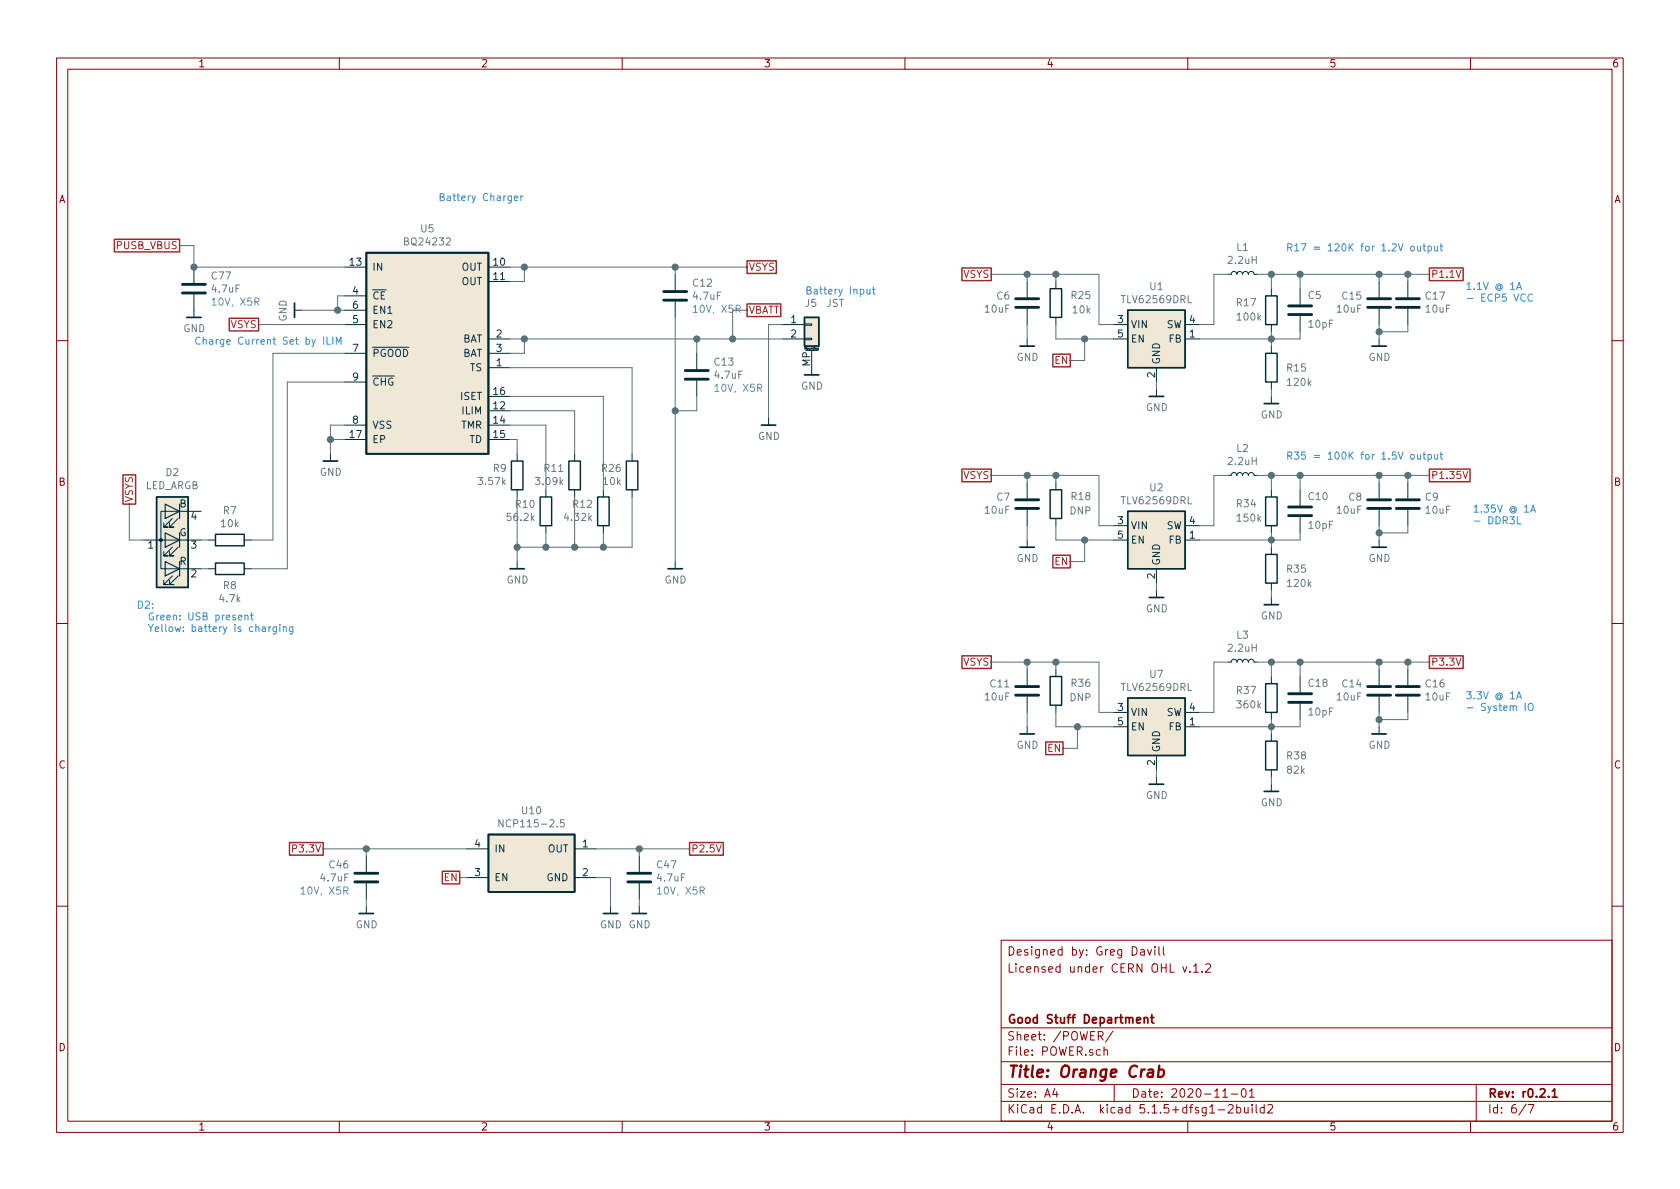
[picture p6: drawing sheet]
EESchema Schematic File Version 4
EELAYER 30 0
EELAYER END
$Descr A4 11693 8268
encoding utf-8
Sheet 6 7
Title "Orange Crab"
Date "2020-11-01"
Rev "r0.2.1"
Comp "Good Stuff Department"
Comment1 ""
Comment2 ""
Comment3 "Licensed under CERN OHL v.1.2"
Comment4 "Designed by: Greg Davill"
$EndDescr
Text Notes 6100 2050 2    50   ~ 0
Battery Input
Text Notes 3050 1400 0    50   ~ 0
Battery Charger
$Comp
L gkl_pmic:BQ24230 U5
U 1 1
P 3000 2400
F 0 "U5" H 2975 3219 50  0000 C CNN
F 1 "BQ24232" H 2975 3128 50  0000 C CNN
F 2 "Package_DFN_QFN:QFN-16-1EP_3x3mm_P0.5mm_EP1.75x1.75mm" H 3050 3150 50  0001 C CNN
F 3 "" H 3050 3150 50  0001 C CNN
F 4 "BQ24232RGTR" H 3000 2400 50  0001 C CNN "PN"
F 5 "Texas Instruments" H 3000 2400 50  0001 C CNN "Mfg"
	1    3000 2400
	1    0    0    -1  
$EndComp
Text GLabel 9950 3300 2    50   UnSpc ~ 0
P1.35V
$Comp
L Device:C C12
U 1 1
P 4700 2050
F 0 "C12" H 4815 2141 50  0000 L CNN
F 1 "4.7uF" H 4815 2050 50  0000 L CNN
F 2 "Capacitor_SMD:C_0402_1005Metric" H 4738 1900 50  0001 C CNN
F 3 "~" H 4700 2050 50  0001 C CNN
F 4 "10V, X5R" H 4815 1959 50  0000 L CNN "Info"
F 5 "Murata Electronics North America" H 4700 2050 50  0001 C CNN "Mfg"
F 6 "GRM155R61A475MEAAD" H 4700 2050 50  0001 C CNN "PN"
F 7 "YAGEO" H 4700 2050 50  0001 C CNN "Mfg_1"
F 8 "CC0402KRX5R6BB475" H 4700 2050 50  0001 C CNN "PN_1"
	1    4700 2050
	1    0    0    -1  
$EndComp
Wire Wire Line
	3550 1850 3650 1850
Wire Wire Line
	3550 1950 3650 1950
Wire Wire Line
	3650 1950 3650 1850
Connection ~ 3650 1850
$Comp
L Device:C C13
U 1 1
P 4850 2600
F 0 "C13" H 4965 2691 50  0000 L CNN
F 1 "4.7uF" H 4965 2600 50  0000 L CNN
F 2 "Capacitor_SMD:C_0402_1005Metric" H 4888 2450 50  0001 C CNN
F 3 "~" H 4850 2600 50  0001 C CNN
F 4 "10V, X5R" H 4965 2509 50  0000 L CNN "Info"
F 5 "Murata Electronics North America" H 4850 2600 50  0001 C CNN "Mfg"
F 6 "GRM155R61A475MEAAD" H 4850 2600 50  0001 C CNN "PN"
F 7 "YAGEO" H 4850 2600 50  0001 C CNN "Mfg_1"
F 8 "CC0402KRX5R6BB475" H 4850 2600 50  0001 C CNN "PN_1"
	1    4850 2600
	1    0    0    -1  
$EndComp
Wire Wire Line
	3550 2350 3650 2350
Wire Wire Line
	3550 2450 3650 2450
Wire Wire Line
	3650 2450 3650 2350
Connection ~ 3650 2350
Wire Wire Line
	3650 2350 4850 2350
Wire Wire Line
	4850 2450 4850 2350
Connection ~ 4850 2350
Wire Wire Line
	4850 2350 5100 2350
Wire Wire Line
	4700 2200 4700 2850
Wire Wire Line
	4850 2750 4850 2850
Wire Wire Line
	4850 2850 4700 2850
Connection ~ 4700 2850
Wire Wire Line
	4700 2850 4700 3900
$Comp
L gkl_power:GND #PWR0122
U 1 1
P 2300 3150
F 0 "#PWR0122" H 2300 2900 50  0001 C CNN
F 1 "GND" H 2303 3024 50  0000 C CNN
F 2 "" H 2200 2800 50  0001 C CNN
F 3 "" H 2300 3150 50  0001 C CNN
	1    2300 3150
	1    0    0    -1  
$EndComp
Wire Wire Line
	2300 3150 2300 3050
Wire Wire Line
	2300 2950 2400 2950
Wire Wire Line
	2400 3050 2300 3050
Connection ~ 2300 3050
Wire Wire Line
	2300 3050 2300 2950
$Comp
L Device:R R9
U 1 1
P 3600 3300
F 0 "R9" H 3531 3254 50  0000 R CNN
F 1 "3.57k" H 3531 3345 50  0000 R CNN
F 2 "gkl_dipol:R_0201_0603Metric" V 3530 3300 50  0001 C CNN
F 3 "~" H 3600 3300 50  0001 C CNN
F 4 "‎Yageo‎" H 3600 3300 50  0001 C CNN "Mfg"
F 5 "RC0201FR-073K57L" H 3600 3300 50  0001 C CNN "PN"
F 6 "UNI-ROYAL(Uniroyal Elec)" H 3600 3300 50  0001 C CNN "Mfg_1"
F 7 "0201WMF3571TCE" H 3600 3300 50  0001 C CNN "PN_1"
	1    3600 3300
	1    0    0    1   
$EndComp
Wire Wire Line
	3550 3050 3600 3050
Wire Wire Line
	3600 3050 3600 3150
$Comp
L Device:R R10
U 1 1
P 3800 3550
F 0 "R10" H 3731 3504 50  0000 R CNN
F 1 "56.2k" H 3731 3595 50  0000 R CNN
F 2 "gkl_dipol:R_0201_0603Metric" V 3730 3550 50  0001 C CNN
F 3 "~" H 3800 3550 50  0001 C CNN
F 4 "‎Yageo‎" H 3800 3550 50  0001 C CNN "Mfg"
F 5 "RC0201FR-0756K2L" H 3800 3550 50  0001 C CNN "PN"
F 6 "UNI-ROYAL(Uniroyal Elec)" H 3800 3550 50  0001 C CNN "Mfg_1"
F 7 "0201WMF5622TCE" H 3800 3550 50  0001 C CNN "PN_1"
	1    3800 3550
	1    0    0    1   
$EndComp
$Comp
L Device:R R11
U 1 1
P 4000 3300
F 0 "R11" H 3931 3254 50  0000 R CNN
F 1 "3.09k" H 3931 3345 50  0000 R CNN
F 2 "gkl_dipol:R_0201_0603Metric" V 3930 3300 50  0001 C CNN
F 3 "~" H 4000 3300 50  0001 C CNN
F 4 "‎Yageo‎" H 4000 3300 50  0001 C CNN "Mfg"
F 5 "RC0201FR-073K09L" H 4000 3300 50  0001 C CNN "PN"
F 6 "UNI-ROYAL(Uniroyal Elec)" H 4000 3300 50  0001 C CNN "Mfg_1"
F 7 "0201WMF3091TCE" H 4000 3300 50  0001 C CNN "PN_1"
	1    4000 3300
	1    0    0    1   
$EndComp
$Comp
L Device:R R12
U 1 1
P 4200 3550
F 0 "R12" H 4131 3504 50  0000 R CNN
F 1 "4.32k" H 4131 3595 50  0000 R CNN
F 2 "gkl_dipol:R_0201_0603Metric" V 4130 3550 50  0001 C CNN
F 3 "~" H 4200 3550 50  0001 C CNN
F 4 "‎Yageo‎" H 4200 3550 50  0001 C CNN "Mfg"
F 5 "RC0201FR-074K32L" H 4200 3550 50  0001 C CNN "PN"
F 6 "UNI-ROYAL(Uniroyal Elec)" H 4200 3550 50  0001 C CNN "Mfg_1"
F 7 "0201WMF4321TCE" H 4200 3550 50  0001 C CNN "PN_1"
	1    4200 3550
	1    0    0    1   
$EndComp
Wire Wire Line
	3800 3400 3800 2950
Wire Wire Line
	3800 2950 3550 2950
Wire Wire Line
	3550 2850 4000 2850
Wire Wire Line
	4000 2850 4000 3150
Wire Wire Line
	3550 2750 4200 2750
Wire Wire Line
	4200 2750 4200 3400
Wire Wire Line
	3600 3450 3600 3800
Wire Wire Line
	3800 3700 3800 3800
Wire Wire Line
	3800 3800 3600 3800
Connection ~ 3600 3800
Wire Wire Line
	3600 3800 3600 3900
Wire Wire Line
	4000 3450 4000 3800
Wire Wire Line
	4000 3800 3800 3800
Connection ~ 3800 3800
Wire Wire Line
	4200 3700 4200 3800
Wire Wire Line
	4200 3800 4000 3800
Connection ~ 4000 3800
$Comp
L gkl_power:GND #PWR0123
U 1 1
P 3600 3900
F 0 "#PWR0123" H 3600 3650 50  0001 C CNN
F 1 "GND" H 3603 3774 50  0000 C CNN
F 2 "" H 3500 3550 50  0001 C CNN
F 3 "" H 3600 3900 50  0001 C CNN
	1    3600 3900
	1    0    0    -1  
$EndComp
Wire Wire Line
	4700 1900 4700 1850
$Comp
L gkl_power:GND #PWR0124
U 1 1
P 4700 3900
F 0 "#PWR0124" H 4700 3650 50  0001 C CNN
F 1 "GND" H 4703 3774 50  0000 C CNN
F 2 "" H 4600 3550 50  0001 C CNN
F 3 "" H 4700 3900 50  0001 C CNN
	1    4700 3900
	1    0    0    -1  
$EndComp
Text GLabel 9950 4600 2    50   UnSpc ~ 0
P3.3V
Text GLabel 5200 1850 2    50   UnSpc ~ 0
VSYS
Wire Wire Line
	5200 1850 4700 1850
Connection ~ 4700 1850
$Comp
L gkl_power:GND #PWR0108
U 1 1
P 5350 2900
F 0 "#PWR0108" H 5350 2650 50  0001 C CNN
F 1 "GND" H 5353 2774 50  0000 C CNN
F 2 "" H 5250 2550 50  0001 C CNN
F 3 "" H 5350 2900 50  0001 C CNN
	1    5350 2900
	1    0    0    -1  
$EndComp
$Comp
L Device:L_Small L1
U 1 1
P 8650 1900
F 0 "L1" V 8835 1900 50  0000 C CNN
F 1 "2.2uH" V 8744 1900 50  0000 C CNN
F 2 "Inductor_SMD:L_0805_2012Metric" H 8650 1900 50  0001 C CNN
F 3 "~" H 8650 1900 50  0001 C CNN
F 4 "Murata Electronics" H 8650 1900 50  0001 C CNN "Mfg"
F 5 "LQM21PN2R2NGCD" H 8650 1900 50  0001 C CNN "PN"
F 6 "Sunltech Tech" H 8650 1900 50  0001 C CNN "Mfg_1"
F 7 "SLM20122R2MIT" H 8650 1900 50  0001 C CNN "PN_1"
	1    8650 1900
	0    -1   -1   0   
$EndComp
$Comp
L Device:R R15
U 1 1
P 8850 2550
F 0 "R15" H 8950 2550 50  0000 L CNN
F 1 "120k" H 8950 2450 50  0000 L CNN
F 2 "gkl_dipol:R_0201_0603Metric" V 8780 2550 50  0001 C CNN
F 3 "~" H 8850 2550 50  0001 C CNN
F 4 "‎Yageo‎" H 8850 2550 50  0001 C CNN "Mfg"
F 5 "RC0201FR-07267KL" H 8850 2550 50  0001 C CNN "PN"
F 6 "UNI-ROYAL(Uniroyal Elec)" H 8850 2550 50  0001 C CNN "Mfg_1"
F 7 "0201WMF2673TCE" H 8850 2550 50  0001 C CNN "PN_1"
	1    8850 2550
	1    0    0    -1  
$EndComp
$Comp
L Device:R R17
U 1 1
P 8850 2150
F 0 "R17" H 9100 2100 50  0000 R CNN
F 1 "100k" H 9100 2200 50  0000 R CNN
F 2 "gkl_dipol:R_0201_0603Metric" V 8780 2150 50  0001 C CNN
F 3 "~" H 8850 2150 50  0001 C CNN
F 4 "‎Yageo‎" H 8850 2150 50  0001 C CNN "Mfg"
F 5 "RC0201FR-07100KL" H 8850 2150 50  0001 C CNN "PN"
F 6 "UNI-ROYAL(Uniroyal Elec)" H 8850 2150 50  0001 C CNN "Mfg_1"
F 7 "0201WMF1003TCE" H 8850 2150 50  0001 C CNN "PN_1"
	1    8850 2150
	-1   0    0    1   
$EndComp
$Comp
L Device:C C15
U 1 1
P 9600 2100
F 0 "C15" H 9486 2054 50  0000 R CNN
F 1 "10uF" H 9486 2145 50  0000 R CNN
F 2 "Capacitor_SMD:C_0402_1005Metric" H 9638 1950 50  0001 C CNN
F 3 "~" H 9600 2100 50  0001 C CNN
F 4 "Murata Electronics North America" H 9600 2100 50  0001 C CNN "Mfg"
F 5 "GRM155R60J106ME15D" H 9600 2100 50  0001 C CNN "PN"
F 6 "YAGEO" H 9600 2100 50  0001 C CNN "Mfg_1"
F 7 "CC0402MRX5R5BB106" H 9600 2100 50  0001 C CNN "PN_1"
	1    9600 2100
	1    0    0    1   
$EndComp
Wire Wire Line
	9800 1950 9800 1900
Wire Wire Line
	9600 1950 9600 1900
Wire Wire Line
	9600 2250 9600 2300
Wire Wire Line
	9800 2250 9800 2300
Wire Wire Line
	9800 2300 9600 2300
Connection ~ 9600 2300
Wire Wire Line
	9600 2300 9600 2350
$Comp
L gkl_power:GND #PWR0112
U 1 1
P 9600 2350
F 0 "#PWR0112" H 9600 2100 50  0001 C CNN
F 1 "GND" H 9603 2224 50  0000 C CNN
F 2 "" H 9500 2000 50  0001 C CNN
F 3 "" H 9600 2350 50  0001 C CNN
	1    9600 2350
	1    0    0    -1  
$EndComp
Connection ~ 9600 1900
Wire Wire Line
	9600 1900 9800 1900
Connection ~ 9800 1900
Wire Wire Line
	9800 1900 9950 1900
$Comp
L Device:C C17
U 1 1
P 9800 2100
F 0 "C17" H 9685 2054 50  0000 R CNN
F 1 "10uF" H 9685 2145 50  0000 R CNN
F 2 "Capacitor_SMD:C_0402_1005Metric" H 9838 1950 50  0001 C CNN
F 3 "~" H 9800 2100 50  0001 C CNN
F 4 "Murata Electronics North America" H 9800 2100 50  0001 C CNN "Mfg"
F 5 "GRM155R60J106ME15D" H 9800 2100 50  0001 C CNN "PN"
F 6 "YAGEO" H 9800 2100 50  0001 C CNN "Mfg_1"
F 7 "CC0402MRX5R5BB106" H 9800 2100 50  0001 C CNN "PN_1"
	1    9800 2100
	-1   0    0    1   
$EndComp
$Comp
L Device:C C5
U 1 1
P 9050 2150
F 0 "C5" H 9000 2050 50  0000 R CNN
F 1 "10pF" H 9000 2250 50  0000 R CNN
F 2 "gkl_dipol:C_0201_0603Metric" H 9088 2000 50  0001 C CNN
F 3 "~" H 9050 2150 50  0001 C CNN
F 4 "Samsung Electro-Mechanics" H 9050 2150 50  0001 C CNN "Mfg"
F 5 "CL03C100JA3GNNC" H 9050 2150 50  0001 C CNN "PN"
F 6 "YAGEO" H 9050 2150 50  0001 C CNN "Mfg_1"
F 7 "CC0201DRNPO8BN100" H 9050 2150 50  0001 C CNN "PN_1"
	1    9050 2150
	-1   0    0    1   
$EndComp
Text GLabel 9950 1900 2    50   UnSpc ~ 0
P1.1V
Text GLabel 6900 1900 0    50   UnSpc ~ 0
VSYS
$Comp
L Device:LED_ARGB D2
U 1 1
P 1200 3750
F 0 "D2" H 1200 3283 50  0000 C CNN
F 1 "LED_ARGB" H 1200 3374 50  0000 C CNN
F 2 "gkl_led:0404LED_RGB" H 1200 3700 50  0001 C CNN
F 3 "~" H 1200 3700 50  0001 C CNN
F 4 "OSRAM Opto Semiconductors Inc." H 1200 3750 50  0001 C CNN "Mfg"
F 5 "LRTB R48G-P9Q7-1+R7S5-26+N5P-68-ZB" H 1200 3750 50  0001 C CNN "PN"
F 6 "MEIHUA" H 1200 3750 50  0001 C CNN "Mfg_1"
F 7 "MHPA1010RGBDT" H 1200 3750 50  0001 C CNN "PN_1"
	1    1200 3750
	-1   0    0    1   
$EndComp
$Comp
L Device:R R8
U 1 1
P 1600 3950
F 0 "R8" V 1715 3950 50  0000 C CNN
F 1 "4.7k" V 1806 3950 50  0000 C CNN
F 2 "gkl_dipol:R_0201_0603Metric" V 1530 3950 50  0001 C CNN
F 3 "~" H 1600 3950 50  0001 C CNN
F 4 "‎Yageo‎" H 1600 3950 50  0001 C CNN "Mfg"
F 5 "RC0201FR-074K7L" H 1600 3950 50  0001 C CNN "PN"
F 6 "UNI-ROYAL(Uniroyal Elec)" H 1600 3950 50  0001 C CNN "Mfg_1"
F 7 "0201WMF4701TCE" H 1600 3950 50  0001 C CNN "PN_1"
	1    1600 3950
	0    1    1    0   
$EndComp
$Comp
L Device:R R7
U 1 1
P 1600 3750
F 0 "R7" V 1393 3750 50  0000 C CNN
F 1 "10k" V 1484 3750 50  0000 C CNN
F 2 "gkl_dipol:R_0201_0603Metric" V 1530 3750 50  0001 C CNN
F 3 "~" H 1600 3750 50  0001 C CNN
F 4 "‎Yageo‎" H 1600 3750 50  0001 C CNN "Mfg"
F 5 "RC0201FR-0710KL" H 1600 3750 50  0001 C CNN "PN"
F 6 "UNI-ROYAL(Uniroyal Elec)" H 1600 3750 50  0001 C CNN "Mfg_1"
F 7 "0201WMF1002TCE" H 1600 3750 50  0001 C CNN "PN_1"
	1    1600 3750
	0    1    1    0   
$EndComp
Text GLabel 900  3500 1    50   UnSpc ~ 0
VSYS
Wire Wire Line
	1000 3750 900  3750
Wire Wire Line
	900  3750 900  3500
Wire Wire Line
	1400 3750 1450 3750
Wire Wire Line
	1450 3950 1400 3950
Wire Wire Line
	1750 3750 1900 3750
Wire Wire Line
	1900 2450 2400 2450
Wire Wire Line
	1900 2450 1900 3750
Wire Wire Line
	1750 3950 2000 3950
Wire Wire Line
	2000 3950 2000 2650
Wire Wire Line
	2000 2650 2400 2650
Wire Wire Line
	3650 1850 4700 1850
$Comp
L gkl_power:GND #PWR0147
U 1 1
P 4250 6300
F 0 "#PWR0147" H 4250 6050 50  0001 C CNN
F 1 "GND" H 4253 6174 50  0000 C CNN
F 2 "" H 4150 5950 50  0001 C CNN
F 3 "" H 4250 6300 50  0001 C CNN
	1    4250 6300
	1    0    0    -1  
$EndComp
$Comp
L gkl_power:GND #PWR0146
U 1 1
P 4450 6300
F 0 "#PWR0146" H 4450 6050 50  0001 C CNN
F 1 "GND" H 4453 6174 50  0000 C CNN
F 2 "" H 4350 5950 50  0001 C CNN
F 3 "" H 4450 6300 50  0001 C CNN
	1    4450 6300
	1    0    0    -1  
$EndComp
$Comp
L gkl_power:GND #PWR0145
U 1 1
P 2550 6300
F 0 "#PWR0145" H 2550 6050 50  0001 C CNN
F 1 "GND" H 2553 6174 50  0000 C CNN
F 2 "" H 2450 5950 50  0001 C CNN
F 3 "" H 2550 6300 50  0001 C CNN
	1    2550 6300
	1    0    0    -1  
$EndComp
Wire Wire Line
	3250 6100 3200 6100
Wire Wire Line
	4250 6100 4250 6300
Wire Wire Line
	4150 6100 4250 6100
Wire Wire Line
	4450 6250 4450 6300
Wire Wire Line
	2550 6250 2550 6300
Wire Wire Line
	2550 5900 2250 5900
Connection ~ 2550 5900
Wire Wire Line
	2550 5950 2550 5900
Wire Wire Line
	4450 5900 4800 5900
Connection ~ 4450 5900
Wire Wire Line
	4450 5950 4450 5900
Wire Wire Line
	4150 5900 4450 5900
Text GLabel 4800 5900 2    50   UnSpc ~ 0
P2.5V
$Comp
L Device:C C47
U 1 1
P 4450 6100
F 0 "C47" H 4565 6191 50  0000 L CNN
F 1 "4.7uF" H 4565 6100 50  0000 L CNN
F 2 "Capacitor_SMD:C_0402_1005Metric" H 4488 5950 50  0001 C CNN
F 3 "~" H 4450 6100 50  0001 C CNN
F 4 "10V, X5R" H 4565 6009 50  0000 L CNN "Info"
F 5 "Murata Electronics North America" H 4450 6100 50  0001 C CNN "Mfg"
F 6 "GRM155R61A475MEAAD" H 4450 6100 50  0001 C CNN "PN"
F 7 "YAGEO" H 4450 6100 50  0001 C CNN "Mfg_1"
F 8 "CC0402KRX5R6BB475" H 4450 6100 50  0001 C CNN "PN_1"
	1    4450 6100
	1    0    0    -1  
$EndComp
$Comp
L Device:C C46
U 1 1
P 2550 6100
F 0 "C46" H 2665 6191 50  0000 L CNN
F 1 "4.7uF" H 2665 6100 50  0000 L CNN
F 2 "Capacitor_SMD:C_0402_1005Metric" H 2588 5950 50  0001 C CNN
F 3 "~" H 2550 6100 50  0001 C CNN
F 4 "10V, X5R" H 2665 6009 50  0000 L CNN "Info"
F 5 "Murata Electronics North America" H 2550 6100 50  0001 C CNN "Mfg"
F 6 "GRM155R61A475MEAAD" H 2550 6100 50  0001 C CNN "PN"
F 7 "YAGEO" H 2550 6100 50  0001 C CNN "Mfg_1"
F 8 "CC0402KRX5R6BB475" H 2550 6100 50  0001 C CNN "PN_1"
	1    2550 6100
	-1   0    0    -1  
$EndComp
Text GLabel 2250 5900 0    50   UnSpc ~ 0
P3.3V
$Comp
L gkl_pmic:NCP167 U10
U 1 1
P 3700 6000
F 0 "U10" H 3700 6368 50  0000 C CNN
F 1 "NCP115-2.5" H 3700 6277 50  0000 C CNN
F 2 "Package_SON:Texas_X2SON-4_1x1mm_P0.65mm" H 3650 6350 50  0001 C CNN
F 3 "" H 3700 6250 50  0001 C CNN
F 4 "NCP115CMX250TCG" H 3700 6000 50  0001 C CNN "PN"
F 5 "ON Semiconductor" H 3700 6000 50  0001 C CNN "Mfg"
	1    3700 6000
	1    0    0    -1  
$EndComp
Wire Wire Line
	1250 1700 1350 1700
Wire Wire Line
	1350 1700 1350 1850
Text GLabel 1250 1700 0    50   UnSpc ~ 0
PUSB_VBUS
$Comp
L gkl_power:GND #PWR0166
U 1 1
P 5650 2550
F 0 "#PWR0166" H 5650 2300 50  0001 C CNN
F 1 "GND" H 5653 2424 50  0000 C CNN
F 2 "" H 5550 2200 50  0001 C CNN
F 3 "" H 5650 2550 50  0001 C CNN
	1    5650 2550
	1    0    0    -1  
$EndComp
Text GLabel 5200 2150 2    50   UnSpc ~ 0
VBATT
Wire Wire Line
	5200 2150 5100 2150
Wire Wire Line
	5100 2150 5100 2350
Connection ~ 5100 2350
Wire Wire Line
	5100 2350 5450 2350
Wire Wire Line
	2550 5900 3250 5900
Text GLabel 7450 2500 0    50   UnSpc ~ 0
EN
$Comp
L Device:R R25
U 1 1
P 7350 2100
F 0 "R25" H 7600 2050 50  0000 R CNN
F 1 "10k" H 7600 2150 50  0000 R CNN
F 2 "gkl_dipol:R_0201_0603Metric" V 7280 2100 50  0001 C CNN
F 3 "~" H 7350 2100 50  0001 C CNN
F 4 "‎Yageo‎" H 7350 2100 50  0001 C CNN "Mfg"
F 5 "RC0201FR-0710KL" H 7350 2100 50  0001 C CNN "PN"
F 6 "UNI-ROYAL(Uniroyal Elec)" H 7350 2100 50  0001 C CNN "Mfg_1"
F 7 "0201WMF1002TCE" H 7350 2100 50  0001 C CNN "PN_1"
	1    7350 2100
	1    0    0    1   
$EndComp
Wire Wire Line
	2400 2150 2350 2150
$Comp
L gkl_power:GND #PWR0168
U 1 1
P 2100 2150
F 0 "#PWR0168" H 2100 1900 50  0001 C CNN
F 1 "GND" H 2103 2024 50  0000 C CNN
F 2 "" H 2000 1800 50  0001 C CNN
F 3 "" H 2100 2150 50  0001 C CNN
	1    2100 2150
	0    1    1    0   
$EndComp
Wire Wire Line
	2400 2050 2350 2050
Wire Wire Line
	2350 2050 2350 2150
Connection ~ 2350 2150
Wire Wire Line
	2350 2150 2100 2150
Wire Wire Line
	1350 1850 2400 1850
Text GLabel 1800 2250 0    50   UnSpc ~ 0
VSYS
Wire Wire Line
	1800 2250 2400 2250
Text Notes 1350 2400 0    50   ~ 0
Charge Current Set by ILIM
$Comp
L Device:R R26
U 1 1
P 4400 3300
F 0 "R26" H 4331 3254 50  0000 R CNN
F 1 "10k" H 4331 3345 50  0000 R CNN
F 2 "gkl_dipol:R_0201_0603Metric" V 4330 3300 50  0001 C CNN
F 3 "~" H 4400 3300 50  0001 C CNN
F 4 "‎Yageo‎" H 4400 3300 50  0001 C CNN "Mfg"
F 5 "RC0201FR-0710KL" H 4400 3300 50  0001 C CNN "PN"
F 6 "UNI-ROYAL(Uniroyal Elec)" H 4400 3300 50  0001 C CNN "Mfg_1"
F 7 "0201WMF1002TCE" H 4400 3300 50  0001 C CNN "PN_1"
	1    4400 3300
	1    0    0    1   
$EndComp
Wire Wire Line
	4200 3800 4400 3800
Wire Wire Line
	4400 3800 4400 3450
Connection ~ 4200 3800
Wire Wire Line
	4400 3150 4400 2550
Wire Wire Line
	4400 2550 3550 2550
$Comp
L Device:C C77
U 1 1
P 1350 2000
F 0 "C77" H 1465 2091 50  0000 L CNN
F 1 "4.7uF" H 1465 2000 50  0000 L CNN
F 2 "Capacitor_SMD:C_0402_1005Metric" H 1388 1850 50  0001 C CNN
F 3 "~" H 1350 2000 50  0001 C CNN
F 4 "10V, X5R" H 1465 1909 50  0000 L CNN "Info"
F 5 "Murata Electronics North America" H 1350 2000 50  0001 C CNN "Mfg"
F 6 "GRM155R61A475MEAAD" H 1350 2000 50  0001 C CNN "PN"
F 7 "YAGEO" H 1350 2000 50  0001 C CNN "Mfg_1"
F 8 "CC0402KRX5R6BB475" H 1350 2000 50  0001 C CNN "PN_1"
	1    1350 2000
	1    0    0    -1  
$EndComp
Connection ~ 1350 1850
$Comp
L gkl_power:GND #PWR0169
U 1 1
P 1350 2150
F 0 "#PWR0169" H 1350 1900 50  0001 C CNN
F 1 "GND" H 1353 2024 50  0000 C CNN
F 2 "" H 1250 1800 50  0001 C CNN
F 3 "" H 1350 2150 50  0001 C CNN
	1    1350 2150
	1    0    0    -1  
$EndComp
$Comp
L Connector_Generic_MountingPin:Conn_01x02_MountingPin J5
U 1 1
P 5650 2250
F 0 "J5" H 5600 2400 50  0000 L CNN
F 1 "JST" H 5750 2400 50  0000 L CNN
F 2 "gkl_conn:JST_PH_B2B-PH-SM4-TB_1x02-1MP_P2.00mm_Vertical" H 5650 2250 50  0001 C CNN
F 3 "~" H 5650 2250 50  0001 C CNN
F 4 "S2B-PH-SM4-TB(LF)(SN)" H 5650 2250 50  0001 C CNN "PN"
F 5 "JST Sales America Inc." H 5650 2250 50  0001 C CNN "Mfg"
	1    5650 2250
	1    0    0    -1  
$EndComp
Wire Wire Line
	5350 2250 5450 2250
Wire Wire Line
	5350 2250 5350 2900
$Comp
L Regulator_Switching:TLV62569DRL U1
U 1 1
P 8050 2350
F 0 "U1" H 8050 2717 50  0000 C CNN
F 1 "TLV62569DRL" H 8050 2626 50  0000 C CNN
F 2 "Package_TO_SOT_SMD:SOT-563" H 8100 2100 50  0001 L CIN
F 3 "http://www.ti.com/lit/ds/symlink/tlv62569.pdf" H 7800 2800 50  0001 C CNN
F 4 "Texas Instruments" H 8050 2350 50  0001 C CNN "Mfg"
F 5 "TLV62569DRLR" H 8050 2350 50  0001 C CNN "PN"
	1    8050 2350
	1    0    0    -1  
$EndComp
Wire Wire Line
	8750 1900 8850 1900
Wire Wire Line
	8850 2000 8850 1900
Connection ~ 8850 1900
Wire Wire Line
	8850 1900 9050 1900
Wire Wire Line
	8850 2700 8850 2750
$Comp
L gkl_power:GND #PWR0110
U 1 1
P 8850 2750
F 0 "#PWR0110" H 8850 2500 50  0001 C CNN
F 1 "GND" H 8853 2624 50  0000 C CNN
F 2 "" H 8750 2400 50  0001 C CNN
F 3 "" H 8850 2750 50  0001 C CNN
	1    8850 2750
	1    0    0    -1  
$EndComp
Wire Wire Line
	8550 1900 8450 1900
Wire Wire Line
	8850 2300 8850 2350
Wire Wire Line
	8350 2250 8450 2250
Wire Wire Line
	8450 2250 8450 1900
Wire Wire Line
	8350 2350 8850 2350
Connection ~ 8850 2350
Wire Wire Line
	8850 2350 8850 2400
Wire Wire Line
	8850 2350 9050 2350
Wire Wire Line
	9050 2350 9050 2300
Wire Wire Line
	9050 2000 9050 1900
Connection ~ 9050 1900
Wire Wire Line
	9050 1900 9600 1900
Wire Wire Line
	8050 2650 8050 2700
$Comp
L gkl_power:GND #PWR0111
U 1 1
P 8050 2700
F 0 "#PWR0111" H 8050 2450 50  0001 C CNN
F 1 "GND" H 8053 2574 50  0000 C CNN
F 2 "" H 7950 2350 50  0001 C CNN
F 3 "" H 8050 2700 50  0001 C CNN
	1    8050 2700
	1    0    0    -1  
$EndComp
Wire Wire Line
	7150 1950 7150 1900
Connection ~ 7150 1900
Wire Wire Line
	7150 1900 6900 1900
Wire Wire Line
	7150 2250 7150 2350
$Comp
L gkl_power:GND #PWR0113
U 1 1
P 7150 2350
F 0 "#PWR0113" H 7150 2100 50  0001 C CNN
F 1 "GND" H 7153 2224 50  0000 C CNN
F 2 "" H 7050 2000 50  0001 C CNN
F 3 "" H 7150 2350 50  0001 C CNN
	1    7150 2350
	1    0    0    -1  
$EndComp
Wire Wire Line
	7750 2250 7650 2250
Wire Wire Line
	7650 2250 7650 1900
Wire Wire Line
	7150 1900 7350 1900
Wire Wire Line
	7350 1950 7350 1900
Connection ~ 7350 1900
Wire Wire Line
	7350 1900 7650 1900
Wire Wire Line
	7750 2350 7550 2350
Wire Wire Line
	7350 2350 7350 2250
Wire Wire Line
	7450 2500 7550 2500
Wire Wire Line
	7550 2500 7550 2350
Connection ~ 7550 2350
Wire Wire Line
	7550 2350 7350 2350
$Comp
L Device:L_Small L2
U 1 1
P 8650 3300
F 0 "L2" V 8835 3300 50  0000 C CNN
F 1 "2.2uH" V 8744 3300 50  0000 C CNN
F 2 "Inductor_SMD:L_0805_2012Metric" H 8650 3300 50  0001 C CNN
F 3 "~" H 8650 3300 50  0001 C CNN
F 4 "Murata Electronics" H 8650 3300 50  0001 C CNN "Mfg"
F 5 "LQM21PN2R2NGCD" H 8650 3300 50  0001 C CNN "PN"
F 6 "Sunltech Tech" H 8650 3300 50  0001 C CNN "Mfg_1"
F 7 "SLM20122R2MIT" H 8650 3300 50  0001 C CNN "PN_1"
	1    8650 3300
	0    -1   -1   0   
$EndComp
$Comp
L Device:R R35
U 1 1
P 8850 3950
F 0 "R35" H 8950 3950 50  0000 L CNN
F 1 "120k" H 8950 3850 50  0000 L CNN
F 2 "gkl_dipol:R_0201_0603Metric" V 8780 3950 50  0001 C CNN
F 3 "~" H 8850 3950 50  0001 C CNN
F 4 "‎Yageo‎" H 8850 3950 50  0001 C CNN "Mfg"
F 5 "RC0201FR-07267KL" H 8850 3950 50  0001 C CNN "PN"
F 6 "UNI-ROYAL(Uniroyal Elec)" H 8850 3950 50  0001 C CNN "Mfg_1"
F 7 "0201WMF2673TCE" H 8850 3950 50  0001 C CNN "PN_1"
	1    8850 3950
	1    0    0    -1  
$EndComp
$Comp
L Device:R R34
U 1 1
P 8850 3550
F 0 "R34" H 9100 3500 50  0000 R CNN
F 1 "150k" H 9100 3600 50  0000 R CNN
F 2 "gkl_dipol:R_0201_0603Metric" V 8780 3550 50  0001 C CNN
F 3 "~" H 8850 3550 50  0001 C CNN
F 4 "‎Yageo‎" H 8850 3550 50  0001 C CNN "Mfg"
F 5 "RC0201FR-07150KL" H 8850 3550 50  0001 C CNN "PN"
F 6 "UNI-ROYAL(Uniroyal Elec)" H 8850 3550 50  0001 C CNN "Mfg_1"
F 7 "0201WMF1503TCE" H 8850 3550 50  0001 C CNN "PN_1"
	1    8850 3550
	-1   0    0    1   
$EndComp
$Comp
L Device:C C8
U 1 1
P 9600 3500
F 0 "C8" H 9486 3454 50  0000 R CNN
F 1 "10uF" H 9486 3545 50  0000 R CNN
F 2 "Capacitor_SMD:C_0402_1005Metric" H 9638 3350 50  0001 C CNN
F 3 "~" H 9600 3500 50  0001 C CNN
F 4 "Murata Electronics North America" H 9600 3500 50  0001 C CNN "Mfg"
F 5 "GRM155R60J106ME15D" H 9600 3500 50  0001 C CNN "PN"
F 6 "YAGEO" H 9600 3500 50  0001 C CNN "Mfg_1"
F 7 "CC0402MRX5R5BB106" H 9600 3500 50  0001 C CNN "PN_1"
	1    9600 3500
	1    0    0    1   
$EndComp
Wire Wire Line
	9800 3350 9800 3300
Wire Wire Line
	9600 3350 9600 3300
Wire Wire Line
	9600 3650 9600 3700
Wire Wire Line
	9800 3650 9800 3700
Wire Wire Line
	9800 3700 9600 3700
Connection ~ 9600 3700
Wire Wire Line
	9600 3700 9600 3750
$Comp
L gkl_power:GND #PWR0114
U 1 1
P 9600 3750
F 0 "#PWR0114" H 9600 3500 50  0001 C CNN
F 1 "GND" H 9603 3624 50  0000 C CNN
F 2 "" H 9500 3400 50  0001 C CNN
F 3 "" H 9600 3750 50  0001 C CNN
	1    9600 3750
	1    0    0    -1  
$EndComp
Connection ~ 9600 3300
Wire Wire Line
	9600 3300 9800 3300
Connection ~ 9800 3300
Wire Wire Line
	9800 3300 9950 3300
$Comp
L Device:C C9
U 1 1
P 9800 3500
F 0 "C9" H 9685 3454 50  0000 R CNN
F 1 "10uF" H 9685 3545 50  0000 R CNN
F 2 "Capacitor_SMD:C_0402_1005Metric" H 9838 3350 50  0001 C CNN
F 3 "~" H 9800 3500 50  0001 C CNN
F 4 "Murata Electronics North America" H 9800 3500 50  0001 C CNN "Mfg"
F 5 "GRM155R60J106ME15D" H 9800 3500 50  0001 C CNN "PN"
F 6 "YAGEO" H 9800 3500 50  0001 C CNN "Mfg_1"
F 7 "CC0402MRX5R5BB106" H 9800 3500 50  0001 C CNN "PN_1"
	1    9800 3500
	-1   0    0    1   
$EndComp
$Comp
L Device:C C10
U 1 1
P 9050 3550
F 0 "C10" H 9000 3450 50  0000 R CNN
F 1 "10pF" H 9000 3650 50  0000 R CNN
F 2 "gkl_dipol:C_0201_0603Metric" H 9088 3400 50  0001 C CNN
F 3 "~" H 9050 3550 50  0001 C CNN
F 4 "Samsung Electro-Mechanics" H 9050 3550 50  0001 C CNN "Mfg"
F 5 "CL03C100JA3GNNC" H 9050 3550 50  0001 C CNN "PN"
F 6 "YAGEO" H 9050 3550 50  0001 C CNN "Mfg_1"
F 7 "CC0201DRNPO8BN100" H 9050 3550 50  0001 C CNN "PN_1"
	1    9050 3550
	-1   0    0    1   
$EndComp
Text GLabel 6900 3300 0    50   UnSpc ~ 0
VSYS
$Comp
L Device:R R18
U 1 1
P 7350 3500
F 0 "R18" H 7600 3450 50  0000 R CNN
F 1 "DNP" H 7600 3550 50  0000 R CNN
F 2 "gkl_dipol:R_0201_0603Metric" V 7280 3500 50  0001 C CNN
F 3 "~" H 7350 3500 50  0001 C CNN
F 4 "" H 7350 3500 50  0001 C CNN "Mfg"
F 5 "DNP" H 7350 3500 50  0001 C CNN "PN"
	1    7350 3500
	1    0    0    1   
$EndComp
$Comp
L Regulator_Switching:TLV62569DRL U2
U 1 1
P 8050 3750
F 0 "U2" H 8050 4117 50  0000 C CNN
F 1 "TLV62569DRL" H 8050 4026 50  0000 C CNN
F 2 "Package_TO_SOT_SMD:SOT-563" H 8100 3500 50  0001 L CIN
F 3 "http://www.ti.com/lit/ds/symlink/tlv62569.pdf" H 7800 4200 50  0001 C CNN
F 4 "Texas Instruments" H 8050 3750 50  0001 C CNN "Mfg"
F 5 "TLV62569DRLR" H 8050 3750 50  0001 C CNN "PN"
	1    8050 3750
	1    0    0    -1  
$EndComp
Wire Wire Line
	8750 3300 8850 3300
Wire Wire Line
	8850 3400 8850 3300
Connection ~ 8850 3300
Wire Wire Line
	8850 3300 9050 3300
Wire Wire Line
	8850 4100 8850 4150
$Comp
L gkl_power:GND #PWR0115
U 1 1
P 8850 4150
F 0 "#PWR0115" H 8850 3900 50  0001 C CNN
F 1 "GND" H 8853 4024 50  0000 C CNN
F 2 "" H 8750 3800 50  0001 C CNN
F 3 "" H 8850 4150 50  0001 C CNN
	1    8850 4150
	1    0    0    -1  
$EndComp
Wire Wire Line
	8550 3300 8450 3300
Wire Wire Line
	8850 3700 8850 3750
Wire Wire Line
	8350 3650 8450 3650
Wire Wire Line
	8450 3650 8450 3300
Wire Wire Line
	8350 3750 8850 3750
Connection ~ 8850 3750
Wire Wire Line
	8850 3750 8850 3800
Wire Wire Line
	8850 3750 9050 3750
Wire Wire Line
	9050 3750 9050 3700
Wire Wire Line
	9050 3400 9050 3300
Connection ~ 9050 3300
Wire Wire Line
	9050 3300 9600 3300
Wire Wire Line
	8050 4050 8050 4100
$Comp
L gkl_power:GND #PWR0116
U 1 1
P 8050 4100
F 0 "#PWR0116" H 8050 3850 50  0001 C CNN
F 1 "GND" H 8053 3974 50  0000 C CNN
F 2 "" H 7950 3750 50  0001 C CNN
F 3 "" H 8050 4100 50  0001 C CNN
	1    8050 4100
	1    0    0    -1  
$EndComp
Wire Wire Line
	7150 3350 7150 3300
Connection ~ 7150 3300
Wire Wire Line
	7150 3300 6900 3300
Wire Wire Line
	7150 3650 7150 3750
$Comp
L gkl_power:GND #PWR0117
U 1 1
P 7150 3750
F 0 "#PWR0117" H 7150 3500 50  0001 C CNN
F 1 "GND" H 7153 3624 50  0000 C CNN
F 2 "" H 7050 3400 50  0001 C CNN
F 3 "" H 7150 3750 50  0001 C CNN
	1    7150 3750
	1    0    0    -1  
$EndComp
Wire Wire Line
	7750 3650 7650 3650
Wire Wire Line
	7650 3650 7650 3300
Wire Wire Line
	7150 3300 7350 3300
Wire Wire Line
	7350 3350 7350 3300
Connection ~ 7350 3300
Wire Wire Line
	7350 3300 7650 3300
Wire Wire Line
	7350 3750 7350 3650
$Comp
L Device:L_Small L3
U 1 1
P 8650 4600
F 0 "L3" V 8835 4600 50  0000 C CNN
F 1 "2.2uH" V 8744 4600 50  0000 C CNN
F 2 "Inductor_SMD:L_0805_2012Metric" H 8650 4600 50  0001 C CNN
F 3 "~" H 8650 4600 50  0001 C CNN
F 4 "Murata Electronics" H 8650 4600 50  0001 C CNN "Mfg"
F 5 "LQM21PN2R2NGCD" H 8650 4600 50  0001 C CNN "PN"
F 6 "Sunltech Tech" H 8650 4600 50  0001 C CNN "Mfg_1"
F 7 "SLM20122R2MIT" H 8650 4600 50  0001 C CNN "PN_1"
	1    8650 4600
	0    -1   -1   0   
$EndComp
$Comp
L Device:R R38
U 1 1
P 8850 5250
F 0 "R38" H 8950 5250 50  0000 L CNN
F 1 "82k" H 8950 5150 50  0000 L CNN
F 2 "gkl_dipol:R_0201_0603Metric" V 8780 5250 50  0001 C CNN
F 3 "~" H 8850 5250 50  0001 C CNN
F 4 "‎Yageo‎" H 8850 5250 50  0001 C CNN "Mfg"
F 5 "RC0201FR-0782KL" H 8850 5250 50  0001 C CNN "PN"
F 6 "UNI-ROYAL(Uniroyal Elec)" H 8850 5250 50  0001 C CNN "Mfg_1"
F 7 "0201WMF8202TCE" H 8850 5250 50  0001 C CNN "PN_1"
	1    8850 5250
	1    0    0    -1  
$EndComp
$Comp
L Device:R R37
U 1 1
P 8850 4850
F 0 "R37" H 9100 4800 50  0000 R CNN
F 1 "360k" H 9100 4900 50  0000 R CNN
F 2 "gkl_dipol:R_0201_0603Metric" V 8780 4850 50  0001 C CNN
F 3 "~" H 8850 4850 50  0001 C CNN
F 4 "‎Yageo‎" H 8850 4850 50  0001 C CNN "Mfg"
F 5 "RC0201FR-07360KL" H 8850 4850 50  0001 C CNN "PN"
F 6 "UNI-ROYAL(Uniroyal Elec)" H 8850 4850 50  0001 C CNN "Mfg_1"
F 7 "0201WMF3603TCE" H 8850 4850 50  0001 C CNN "PN_1"
	1    8850 4850
	-1   0    0    1   
$EndComp
$Comp
L Device:C C14
U 1 1
P 9600 4800
F 0 "C14" H 9486 4754 50  0000 R CNN
F 1 "10uF" H 9486 4845 50  0000 R CNN
F 2 "Capacitor_SMD:C_0402_1005Metric" H 9638 4650 50  0001 C CNN
F 3 "~" H 9600 4800 50  0001 C CNN
F 4 "Murata Electronics North America" H 9600 4800 50  0001 C CNN "Mfg"
F 5 "GRM155R60J106ME15D" H 9600 4800 50  0001 C CNN "PN"
F 6 "YAGEO" H 9600 4800 50  0001 C CNN "Mfg_1"
F 7 "CC0402MRX5R5BB106" H 9600 4800 50  0001 C CNN "PN_1"
	1    9600 4800
	1    0    0    1   
$EndComp
Wire Wire Line
	9800 4650 9800 4600
Wire Wire Line
	9600 4650 9600 4600
Wire Wire Line
	9600 4950 9600 5000
Wire Wire Line
	9800 4950 9800 5000
Wire Wire Line
	9800 5000 9600 5000
Connection ~ 9600 5000
Wire Wire Line
	9600 5000 9600 5050
$Comp
L gkl_power:GND #PWR0118
U 1 1
P 9600 5050
F 0 "#PWR0118" H 9600 4800 50  0001 C CNN
F 1 "GND" H 9603 4924 50  0000 C CNN
F 2 "" H 9500 4700 50  0001 C CNN
F 3 "" H 9600 5050 50  0001 C CNN
	1    9600 5050
	1    0    0    -1  
$EndComp
Connection ~ 9600 4600
Wire Wire Line
	9600 4600 9800 4600
Connection ~ 9800 4600
Wire Wire Line
	9800 4600 9950 4600
$Comp
L Device:C C16
U 1 1
P 9800 4800
F 0 "C16" H 9685 4754 50  0000 R CNN
F 1 "10uF" H 9685 4845 50  0000 R CNN
F 2 "Capacitor_SMD:C_0402_1005Metric" H 9838 4650 50  0001 C CNN
F 3 "~" H 9800 4800 50  0001 C CNN
F 4 "Murata Electronics North America" H 9800 4800 50  0001 C CNN "Mfg"
F 5 "GRM155R60J106ME15D" H 9800 4800 50  0001 C CNN "PN"
F 6 "YAGEO" H 9800 4800 50  0001 C CNN "Mfg_1"
F 7 "CC0402MRX5R5BB106" H 9800 4800 50  0001 C CNN "PN_1"
	1    9800 4800
	-1   0    0    1   
$EndComp
$Comp
L Device:C C18
U 1 1
P 9050 4850
F 0 "C18" H 9000 4750 50  0000 R CNN
F 1 "10pF" H 9000 4950 50  0000 R CNN
F 2 "gkl_dipol:C_0201_0603Metric" H 9088 4700 50  0001 C CNN
F 3 "~" H 9050 4850 50  0001 C CNN
F 4 "Samsung Electro-Mechanics" H 9050 4850 50  0001 C CNN "Mfg"
F 5 "CL03C100JA3GNNC" H 9050 4850 50  0001 C CNN "PN"
F 6 "YAGEO" H 9050 4850 50  0001 C CNN "Mfg_1"
F 7 "CC0201DRNPO8BN100" H 9050 4850 50  0001 C CNN "PN_1"
	1    9050 4850
	-1   0    0    1   
$EndComp
Text GLabel 6900 4600 0    50   UnSpc ~ 0
VSYS
$Comp
L Device:R R36
U 1 1
P 7350 4800
F 0 "R36" H 7600 4750 50  0000 R CNN
F 1 "DNP" H 7600 4850 50  0000 R CNN
F 2 "gkl_dipol:R_0201_0603Metric" V 7280 4800 50  0001 C CNN
F 3 "~" H 7350 4800 50  0001 C CNN
F 4 "" H 7350 4800 50  0001 C CNN "Mfg"
F 5 "DNP" H 7350 4800 50  0001 C CNN "PN"
	1    7350 4800
	1    0    0    1   
$EndComp
$Comp
L Regulator_Switching:TLV62569DRL U7
U 1 1
P 8050 5050
F 0 "U7" H 8050 5417 50  0000 C CNN
F 1 "TLV62569DRL" H 8050 5326 50  0000 C CNN
F 2 "Package_TO_SOT_SMD:SOT-563" H 8100 4800 50  0001 L CIN
F 3 "http://www.ti.com/lit/ds/symlink/tlv62569.pdf" H 7800 5500 50  0001 C CNN
F 4 "Texas Instruments" H 8050 5050 50  0001 C CNN "Mfg"
F 5 "TLV62569DRLR" H 8050 5050 50  0001 C CNN "PN"
	1    8050 5050
	1    0    0    -1  
$EndComp
Wire Wire Line
	8750 4600 8850 4600
Wire Wire Line
	8850 4700 8850 4600
Connection ~ 8850 4600
Wire Wire Line
	8850 4600 9050 4600
Wire Wire Line
	8850 5400 8850 5450
$Comp
L gkl_power:GND #PWR0119
U 1 1
P 8850 5450
F 0 "#PWR0119" H 8850 5200 50  0001 C CNN
F 1 "GND" H 8853 5324 50  0000 C CNN
F 2 "" H 8750 5100 50  0001 C CNN
F 3 "" H 8850 5450 50  0001 C CNN
	1    8850 5450
	1    0    0    -1  
$EndComp
Wire Wire Line
	8550 4600 8450 4600
Wire Wire Line
	8850 5000 8850 5050
Wire Wire Line
	8350 4950 8450 4950
Wire Wire Line
	8450 4950 8450 4600
Wire Wire Line
	8350 5050 8850 5050
Connection ~ 8850 5050
Wire Wire Line
	8850 5050 8850 5100
Wire Wire Line
	8850 5050 9050 5050
Wire Wire Line
	9050 5050 9050 5000
Wire Wire Line
	9050 4700 9050 4600
Connection ~ 9050 4600
Wire Wire Line
	9050 4600 9600 4600
Wire Wire Line
	8050 5350 8050 5400
$Comp
L gkl_power:GND #PWR0137
U 1 1
P 8050 5400
F 0 "#PWR0137" H 8050 5150 50  0001 C CNN
F 1 "GND" H 8053 5274 50  0000 C CNN
F 2 "" H 7950 5050 50  0001 C CNN
F 3 "" H 8050 5400 50  0001 C CNN
	1    8050 5400
	1    0    0    -1  
$EndComp
Wire Wire Line
	7150 4650 7150 4600
Connection ~ 7150 4600
Wire Wire Line
	7150 4600 6900 4600
Wire Wire Line
	7150 4950 7150 5050
$Comp
L gkl_power:GND #PWR0138
U 1 1
P 7150 5050
F 0 "#PWR0138" H 7150 4800 50  0001 C CNN
F 1 "GND" H 7153 4924 50  0000 C CNN
F 2 "" H 7050 4700 50  0001 C CNN
F 3 "" H 7150 5050 50  0001 C CNN
	1    7150 5050
	1    0    0    -1  
$EndComp
Wire Wire Line
	7750 4950 7650 4950
Wire Wire Line
	7650 4950 7650 4600
Wire Wire Line
	7150 4600 7350 4600
Wire Wire Line
	7350 4650 7350 4600
Connection ~ 7350 4600
Wire Wire Line
	7350 4600 7650 4600
Wire Wire Line
	7350 5050 7350 4950
$Comp
L Device:C C11
U 1 1
P 7150 4800
F 0 "C11" H 7036 4754 50  0000 R CNN
F 1 "10uF" H 7036 4845 50  0000 R CNN
F 2 "Capacitor_SMD:C_0402_1005Metric" H 7188 4650 50  0001 C CNN
F 3 "~" H 7150 4800 50  0001 C CNN
F 4 "Murata Electronics North America" H 7150 4800 50  0001 C CNN "Mfg"
F 5 "GRM155R60J106ME15D" H 7150 4800 50  0001 C CNN "PN"
F 6 "YAGEO" H 7150 4800 50  0001 C CNN "Mfg_1"
F 7 "CC0402MRX5R5BB106" H 7150 4800 50  0001 C CNN "PN_1"
	1    7150 4800
	1    0    0    1   
$EndComp
$Comp
L Device:C C7
U 1 1
P 7150 3500
F 0 "C7" H 7036 3454 50  0000 R CNN
F 1 "10uF" H 7036 3545 50  0000 R CNN
F 2 "Capacitor_SMD:C_0402_1005Metric" H 7188 3350 50  0001 C CNN
F 3 "~" H 7150 3500 50  0001 C CNN
F 4 "Murata Electronics North America" H 7150 3500 50  0001 C CNN "Mfg"
F 5 "GRM155R60J106ME15D" H 7150 3500 50  0001 C CNN "PN"
F 6 "YAGEO" H 7150 3500 50  0001 C CNN "Mfg_1"
F 7 "CC0402MRX5R5BB106" H 7150 3500 50  0001 C CNN "PN_1"
	1    7150 3500
	1    0    0    1   
$EndComp
$Comp
L Device:C C6
U 1 1
P 7150 2100
F 0 "C6" H 7036 2054 50  0000 R CNN
F 1 "10uF" H 7036 2145 50  0000 R CNN
F 2 "Capacitor_SMD:C_0402_1005Metric" H 7188 1950 50  0001 C CNN
F 3 "~" H 7150 2100 50  0001 C CNN
F 4 "Murata Electronics North America" H 7150 2100 50  0001 C CNN "Mfg"
F 5 "GRM155R60J106ME15D" H 7150 2100 50  0001 C CNN "PN"
F 6 "YAGEO" H 7150 2100 50  0001 C CNN "Mfg_1"
F 7 "CC0402MRX5R5BB106" H 7150 2100 50  0001 C CNN "PN_1"
	1    7150 2100
	1    0    0    1   
$EndComp
Wire Wire Line
	7350 3750 7550 3750
Wire Wire Line
	7350 5050 7500 5050
Text GLabel 7450 3900 0    50   UnSpc ~ 0
EN
Wire Wire Line
	7450 3900 7550 3900
Wire Wire Line
	7550 3900 7550 3750
Connection ~ 7550 3750
Wire Wire Line
	7550 3750 7750 3750
Text GLabel 7400 5200 0    50   UnSpc ~ 0
EN
Wire Wire Line
	7400 5200 7500 5200
Wire Wire Line
	7500 5200 7500 5050
Connection ~ 7500 5050
Wire Wire Line
	7500 5050 7750 5050
Text GLabel 3200 6100 0    50   UnSpc ~ 0
EN
Text Notes 10200 2100 0    50   ~ 0
1.1V @ 1A\n- ECP5 VCC\n
Text Notes 10250 3650 0    50   ~ 0
1.35V @ 1A\n- DDR3L
Text Notes 10200 4950 0    50   ~ 0
3.3V @ 1A\n- System IO\n
Text Notes 8950 1750 0    50   ~ 0
R17 = 120K for 1.2V output
Text Notes 8950 3200 0    50   ~ 0
R35 = 100K for 1.5V output
Text Notes 950  4400 0    50   ~ 0
D2:\n  Green: USB present\n  Yellow: battery is charging\n
$EndSCHEMATC
